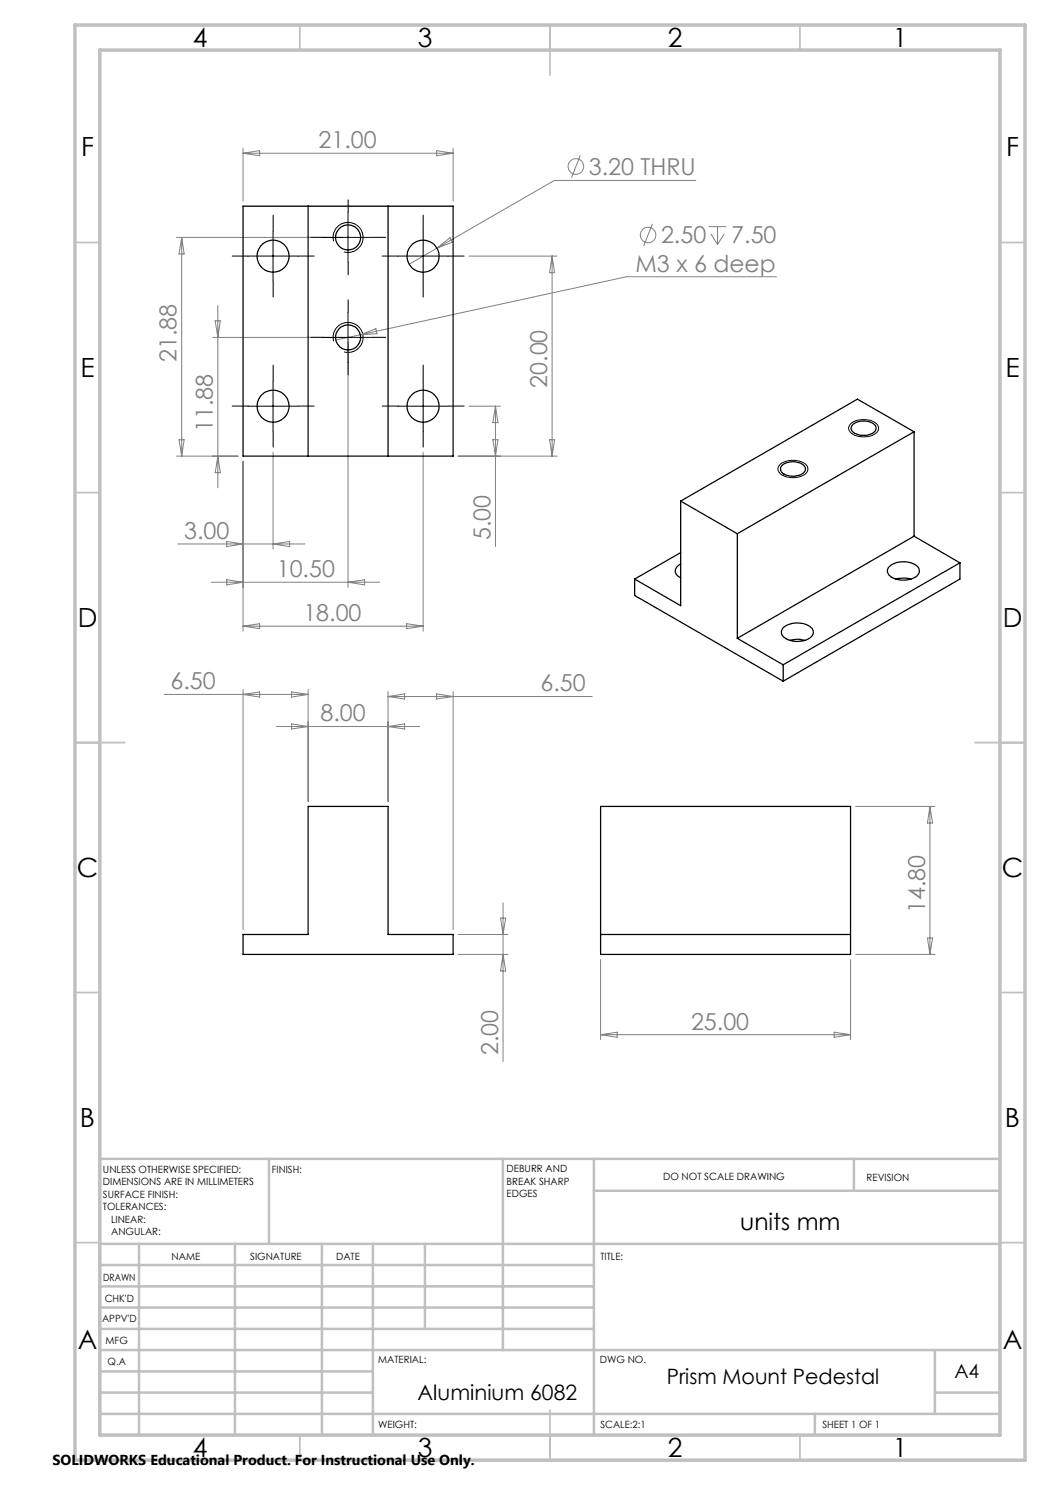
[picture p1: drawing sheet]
<svg xmlns="http://www.w3.org/2000/svg" width="210mm" height="297mm" viewBox="0 0 210 297" stroke-linecap="round" stroke-linejoin="round" font-family="sans-serif">
<g fill="none" stroke="#808080" stroke-width=".2">
<path d="M48.6 29.6v10.6M48.6 30.7h42M48.6 30.7l3.3-.6v1zM87.3 30.1l3.3 .6-3.3 .4zM90.6 29.6v10.6M116.1 31.1l-1.8 4.4M139.2 36.1h-28.3l-23.5 13.5M35.3 47.5h33.3M36.3 47.5v43.7M36.3 47.5l.5 3.3h-1zM87.4 49.6l-5.6 3.2M87.4 49.6l2.6-2 .5 .8z"/>
<path d="M93.8 51.2h17.6M110.4 51.2v40M110.4 51.2l.5 3.3h-1zM130.5 44.8l-1.8 4.4M141.7 45.3h3.6M142.2 46.8l1.3 2.1M143.5 45.3v3.6M144.9 46.8l-1.4 2.1M155.3 55.3h-30l-58.1 12.7M42.5 67.5h26.1M43 64.2h1.1l-.5 3.3zM43.6 61.1v36.5"/>
<path d="M69.6 68.5v49M72.1 67l3.1-1.2 .2 .9zM35.3 91.2h12.3M35.8 87.9h1l-.5 3.3zM43.6 91.2l.5 3.3h-1.1zM48.6 92.2v34M54.6 90.4v19.4M84.6 90.4v35.8M91.6 91.2h19.8M93.8 81.2h6.3M98.6 87.9h1l-.5 3.3zM99.1 81.2v28.1"/>
<path d="M99.1 81.2l.5 3.3h-1zM109.9 87.9h1l-.5 3.3zM35.5 108.8h25.5M42.3 116.4h33.7M45.3 108.3l3.3 .5-3.3 .5zM45.3 116l3.3 .4-3.3 .6zM54.6 108.8l3.3-.5v1zM69.6 116.4l3.3-.4v1zM32.8 138.9h28.8M48.6 137.9v48M48.6 125.2l3.3-.5v1zM48.6 138.9l3.3-.5v1z"/>
<path d="M48.6 125.2h36M58.3 138.4l3.3 .5-3.3 .5zM61.6 137.9v22.4M77.6 138.3v22M77.6 139.3h40.8M77.6 139.3l3.3-.5v1zM81.3 124.7l3.3 .5-3.3 .5zM87.3 138.8l3.3 .5-3.3 .5zM90.6 138.3v47.6M55.3 145.3h28.7M58.3 144.8l3.3 .5-3.3 .5zM77.6 145.3l3.3-.5v1z"/>
<path d="M171.1 161.3h15.9M186 161.3v29.6M186 161.3l.5 3.3h-1zM91.6 190.9h10M91.6 186.9h10M100.1 183.6h1l-.5 3.3zM100.6 180.5v31.8M100.6 190.9l.5 3.3h-1zM120.1 191.9v16.1M170.1 191.9v16.1M171.1 190.9h15.9M185.5 187.6h1l-.5 3.3z"/>
<path d="M120.1 206.9h50M120.1 206.9l3.3-.5v1.1zM166.8 206.4l3.3 .5-3.3 .6z"/>
<circle cx="115.2" cy="33.3" r="1.55"/>
<circle cx="129.6" cy="47" r="1.56"/>
</g>
<g fill="none" stroke="#000" stroke-width=".2">
<path d="M49.6 51.2h10M54.6 46.2v10M64.6 47.5h10M66.7 48.3a3 3 0 0 1 2.6-3.8 3 3 0 0 1 3.3 3.2 3 3 0 0 1-3.8 2.7M69.6 42.5v10M79.6 51.2h10M84.6 46.2v10M54.6 76.2v10.1M64.6 67.5h10M66.7 68.3a3 3 0 0 1 2.6-3.8 3 3 0 0 1 3.3 3.2 3 3 0 0 1-3.8 2.7M69.6 62.5v10M84.6 76.2v10.1"/>
<path d="M49.6 81.2h10M79.6 81.2h10M156.1 92.8a4.3 4.3 0 0 1 5.3 .4 1.42 1.42 0 0 1-1.1 2 4.2 4.2 0 0 1-4.5-.8 1.2 1.2 0 0 1 .3-1.6zM170.1 84.7a4.3 4.3 0 0 1 5.4 .3 1.31 1.31 0 0 1-.8 2 4 4 0 0 1-4.8-.9 1.19 1.19 0 0 1 .2-1.4z"/>
</g>
<g fill="none" stroke="#c0c0c0" stroke-width=".35">
<path d="M60 5v5M110 5v10M160 5v5M15 48.5h5M200 48.5h5M15 98.5h5M200 98.5h5M15 148.5h10M195 148.5h10M15 198.5h5M200 198.5h5M15 248.5h5"/>
<path d="M200 248.5h5M60 287v5M110 282v10M160 287v5"/>
</g>
<g fill="none" stroke="#c0c0c0" stroke-width=".5">
<path d="M53.8 231.8v17M100.6 231.8v38.2M118.8 231.8v55.2M118.8 238.2h81.2M170.8 231.8v6.4M200 231.8h-180v55.2M20 248.8h180M20 257.3h98.8M20 253h98.8M27.8 248.8v38.2M47 248.8v38.2M64.4 248.8v38.2"/>
<path d="M74.6 248.8v38.2M85 248.8v17M20 265.8h98.8M20 261.5h98.8M20 278.5h54.6M20 274.3h54.6M20 270h180M187 278.5h13M187 270v12.8M20 282.8h180M163 282.8v4.2"/>
</g>
<path d="M15 5h190v287h-190zM20 10h180v277h-180z" fill="none" stroke="#c0c0c0" stroke-width=".7"/>
<g fill="none" stroke="#000" stroke-width=".2" stroke-dasharray="15.2 1.3 1.3 1.3">
<path d="M49.6 51.2h-3.2M54.6 46.2v-3.2M54.6 56.2v3.2M59.6 51.2h3.2M64.6 47.5h-2.5M69.6 42.5v-2.5M69.6 52.5v2.5M74.6 47.5h2.5M79.6 51.2h-3.2M84.6 46.2v-3.2M84.6 56.2v3.2M89.6 51.2h3.2"/>
<path d="M54.6 76.2v-3.2M64.6 67.5h-2.5M69.6 62.5v-2.5M69.6 72.5v2.5M74.6 67.5h2.5M84.6 76.2v-3.2M49.6 81.2h-3.2M54.6 86.2v3.2M59.6 81.2h3.2M79.6 81.2h-3.2M84.6 86.2v3.2M89.6 81.2h3.2"/>
</g>
<g fill="none" stroke="#000" stroke-width=".25">
<path d="M48.6 41.2h42v50h-42zM61.6 41.2v50M77.6 41.2v50M156.4 93.1a3.5 3.5 0 0 1 4.5 .2 1.27 1.27 0 0 1-1.1 1.8 3.3 3.3 0 0 1-3.7-1v-.6zM170.5 84.9a3.5 3.5 0 0 1 4.6 .2 1.25 1.25 0 0 1-1.2 1.8 3.1 3.1 0 0 1-3.6-1l-.1-.4zM182.8 86.4v20.8M182.8 86.4l-35.3 20.3M182.8 86.4l-11.3-6.6-35.4 20.4M126.9 115.8v3.3l29.7 17.1M136.1 112.8a1.41 1.41 0 0 0-1.1 1.4 1.41 1.41 0 0 0 1.1 1.4M136.1 100.2v20.9l-9.2-5.3M136.1 100.2l11.4 6.5"/>
<path d="M136.1 110.5l-9.2 5.3M147.5 106.7v21M177.8 113.3a4.5 4.5 0 0 1 5.8 .1 1.48 1.48 0 0 1-1.1 2.3 4.6 4.6 0 0 1-4.8-.8l-.2-.9zM179.2 115.8a6.2 6.2 0 0 1 3 0M182.8 107.2l-35.3 20.5M182.8 107.2l9.2 5.4M192 112.6l-35.4 20.4M192 112.6v3.2l-35.4 20.4M147.5 127.7l9.1 5.3M156.6 125.6a4.6 4.6 0 0 1 5.8 .1 1.42 1.42 0 0 1-.8 2.1 4.3 4.3 0 0 1-5.2-.8l-.1-.7zM156.6 133v3.2M158 128.1a5.2 5.2 0 0 1 3 0"/>
<path d="M61.6 161.3h16v25.6h13v4h-42v-4h13zM120.1 161.3h50v29.6h-50zM120.1 186.9h50"/>
<circle cx="54.6" cy="51.2" r="3.2"/>
<circle cx="69.6" cy="47.5" r="2.5"/>
<circle cx="84.6" cy="51.2" r="3.2"/>
<circle cx="69.6" cy="67.5" r="2.5"/>
<circle cx="54.6" cy="81.2" r="3.2"/>
<circle cx="84.6" cy="81.2" r="3.2"/>
</g>
<g font-size="5.3">
<text x="38.5" y="9.5">4</text>
<text x="83.5" y="9.5">3</text>
<text x="133.6" y="9.5">2</text>
<text x="178.6" y="9.5">1</text>
<text x="16.2" y="31.2">F</text>
<text x="201.2" y="31.2">F</text>
<text x="16.1" y="75.5">E</text>
<text x="201.1" y="75.5">E</text>
<text x="15.5" y="125.5">D</text>
<text x="200.5" y="125.5">D</text>
<text x="15.4" y="175.5">C</text>
<text x="200.4" y="175.5">C</text>
<text x="16" y="225.5">B</text>
<text x="201" y="225.5">B</text>
<text x="15.5" y="269.7">A</text>
<text x="200.5" y="269.7">A</text>
<text x="38.5" y="291.5">4</text>
<text x="83.5" y="291.5">3</text>
<text x="133.6" y="291.5">2</text>
<text x="178.6" y="291.5">1</text>
</g>
<g font-size="4.7" fill="#808080">
<text x="63.7" y="29.6">21.00</text>
<text x="117.8" y="35">3.20 THRU</text>
<text x="132.2" y="48.7">2.50</text>
<text x="146.3" y="48.7">7.50</text>
<text x="127.1" y="54.3">M3 x 6 deep</text>
<text x="35.3" y="72.4" transform="rotate(-90 35.3 72.4)">21.88</text>
<text x="109.4" y="77.6" transform="rotate(-90 109.4 77.6)">20.00</text>
<text x="42.6" y="86.4" transform="rotate(-90 42.6 86.4)">11.88</text>
<text x="36.8" y="107.8">3.00</text>
<text x="98.1" y="108" transform="rotate(-90 98.1 108)">5.00</text>
<text x="55.4" y="115.4">10.50</text>
<text x="60.7" y="124.2">18.00</text>
<text x="34.1" y="137.9">6.50</text>
<text x="108.1" y="138.3">6.50</text>
<text x="64.1" y="144.3">8.00</text>
<text x="185" y="182.6" transform="rotate(-90 185 182.6)">14.80</text>
<text x="138.2" y="205.9">25.00</text>
<text x="99.6" y="211" transform="rotate(-90 99.6 211)">2.00</text>
</g>
<text font-size="4.7" x="148" y="246">units mm</text>
<g font-size="4.2">
<text x="83.5" y="279.9">Aluminium 6082</text>
<text x="133.4" y="276.8">Prism Mount Pedestal</text>
</g>
<text font-size="3.9" x="190.9" y="275.5">A4</text>
<text font-size="2.9" x="10.5" y="292.9">SOLIDWORKS Educational Product. For Instructional Use Only.</text>
<g font-size="2">
<text x="20.6" y="234.6">UNLESS OTHERWISE SPECIFIED:</text>
<text x="20.6" y="237.1">DIMENSIONS ARE IN MILLIMETERS</text>
<text x="20.6" y="239.6">SURFACE FINISH:</text>
<text x="54.4" y="234.6">FINISH:</text>
<text x="101.3" y="234.5">DEBURR AND</text>
<text x="101.3" y="237">BREAK SHARP</text>
<text x="101.3" y="239.5">EDGES</text>
<text x="132.6" y="236">DO NOT SCALE DRAWING</text>
<text x="173.3" y="236.2">REVISION</text>
<text x="20.6" y="242.1">TOLERANCES:</text>
<text x="22.2" y="244.6">LINEAR:</text>
<text x="22.2" y="247.1">ANGULAR:</text>
<text x="34.3" y="252">NAME</text>
<text x="50" y="251.9">SIGNATURE</text>
<text x="67.2" y="251.9">DATE</text>
<text x="120.1" y="251.9">TITLE:</text>
<text x="20.6" y="256.1">DRAWN</text>
<text x="20.9" y="260.3">CHK'D</text>
<text x="20.4" y="264.4">APPV'D</text>
<text x="21.1" y="268.8">MFG</text>
<text x="21.5" y="273">Q.A</text>
<text x="75.6" y="272.5">MATERIAL:</text>
<text x="120" y="272.5">DWG NO.</text>
<text x="75.6" y="285.5">WEIGHT:</text>
<text x="120.1" y="285.6">SCALE:2:1</text>
<text x="164.5" y="285.6">SHEET 1 OF 1</text>
</g>
</svg>
